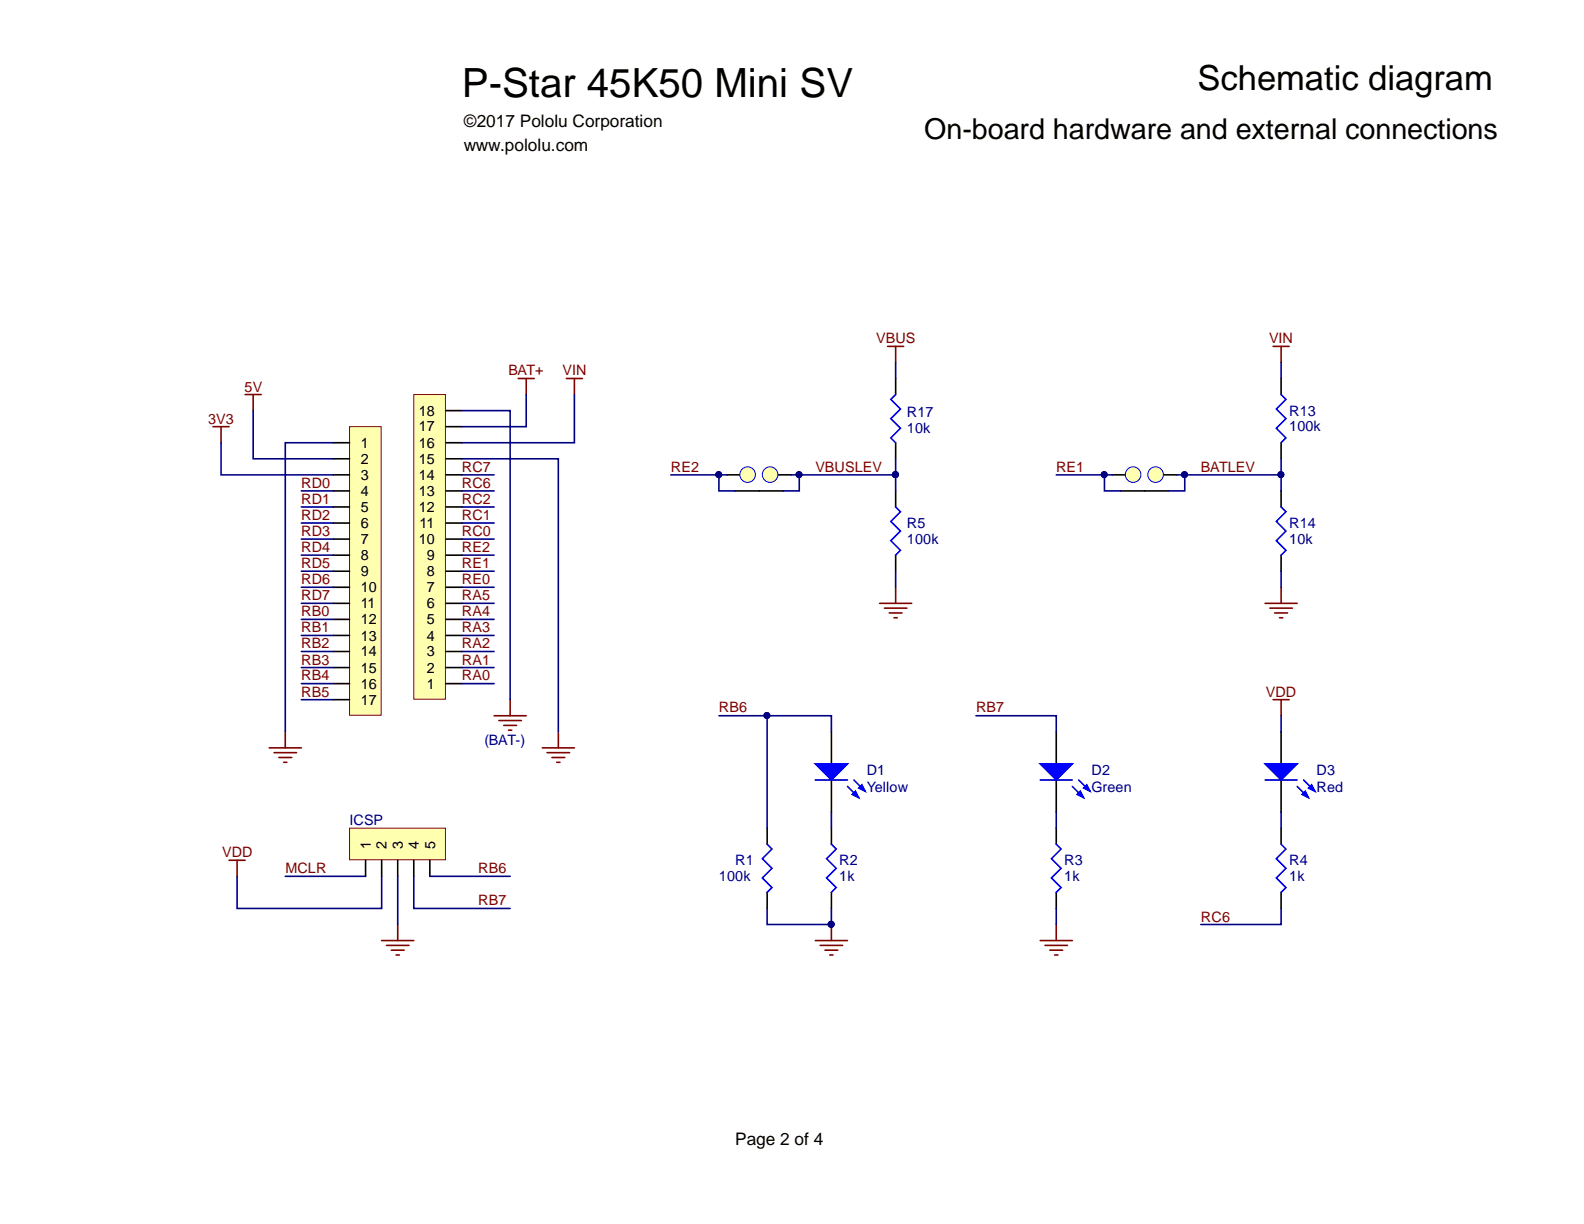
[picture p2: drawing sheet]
<svg xmlns="http://www.w3.org/2000/svg" width="279mm" height="216mm" viewBox="0 0 279 216" stroke-linecap="round" stroke-linejoin="round" font-family="sans-serif">
<path d="M37.6 75.3h2.8M39 75.3v2.8M43.2 69.6h2.9M44.7 69.6v2.8M47.5 131.9h5.7M48.3 132.8h4M49.2 133.6h2.3M50 134.5h.6M50.3 129.1v2.8" fill="none" stroke="#800000" stroke-width=".28"/>
<path d="M61.7 146.1h16.9v5.6h-16.9z" fill="#ffffb0" stroke="#800000" stroke-width=".18"/>
<g fill="none" stroke="#000" stroke-width=".28">
<path d="M158 66.8v2.8M158 78.1v2.8M226 66.8v2.8M226 78.1v2.8M128.2 83.8h2.9M129.6 86.6h8.5M136.7 83.8h2.9M158 86.6v2.8M158 97.9v2.9M197.6 86.6h8.5M226 86.6v2.8M226 97.9v2.9"/>
<path d="M64.5 151.7v2.9M67.3 151.7v2.9M70.2 151.7v2.9M73 151.7v2.9M75.8 151.7v2.9"/>
</g>
<g fill="none" stroke="#800000" stroke-width=".28">
<path d="M156.6 61.1h2.8M158 61.1v2.8M224.6 61.1h2.8M226 61.1v2.8M155.1 106.4h5.7M156 107.3h4M156.8 108.1h2.3M157.7 109h.6M158 103.6v2.8M223.1 106.4h5.7M224 107.3h4M224.8 108.1h2.3"/>
<path d="M225.7 109h.6M226 103.6v2.8M67.3 165.9h5.7M68.2 166.8h3.9M69 167.6h2.3M69.9 168.5h.5M70.2 163.1v2.8"/>
</g>
<path d="M158 69.6l-.9 .8 1.7 1.7-1.7 1.7 1.7 1.7-1.7 1.7 .9 .9M226 69.6l.8 .8-1.7 1.7 1.7 1.7-1.7 1.7 1.7 1.7-.8 .9M158 89.4l.8 .9-1.7 1.7 1.7 1.7-1.7 1.7 1.7 1.7-.8 .8M226 89.4l.8 .9-1.7 1.7 1.7 1.7-1.7 1.7 1.7 1.7-.8 .8" fill="none" stroke="#00f" stroke-width=".28"/>
<g fill="#ffffb0" stroke="#00f" stroke-width=".18">
<circle cx="131.9" cy="83.7" r="1.37"/>
<circle cx="135.8" cy="83.7" r="1.37"/>
</g>
<path d="M196.2 83.8h2.9M204.7 83.8h2.9" fill="none" stroke="#000" stroke-width=".28"/>
<g fill="#ffffb0" stroke="#00f" stroke-width=".18">
<circle cx="199.9" cy="83.7" r="1.37"/>
<circle cx="203.8" cy="83.7" r="1.37"/>
</g>
<path d="M186.3 129.1v5.6M186.3 137.6v5.6" fill="none" stroke="#000" stroke-width=".28"/>
<path d="M183.5 134.7h5.6l-2.8 2.9z" fill="#00f"/>
<path d="M183.5 134.7h5.6l-2.8 2.9zM189.1 138.7l2 2M190.3 137.6l2 2" fill="none" stroke="#00f" stroke-width=".28"/>
<path d="M190 140.1l.6-.5 .5 1.1z" fill="#00f"/>
<path d="M190 140.1l.6-.5 .5 1.1z" fill="none" stroke="#00f" stroke-width=".28"/>
<path d="M191.1 139l.6-.6 .6 1.2z" fill="#00f"/>
<path d="M183.5 137.6h5.6M191.1 139l.6-.6 .6 1.2z" fill="none" stroke="#00f" stroke-width=".28"/>
<path d="M146.6 129.1v5.6M146.6 137.6v5.6" fill="none" stroke="#000" stroke-width=".28"/>
<path d="M143.8 134.7h5.7l-2.9 2.9z" fill="#00f"/>
<path d="M143.8 134.7h5.7l-2.9 2.9zM149.5 138.7l2 2M150.6 137.6l2 2" fill="none" stroke="#00f" stroke-width=".28"/>
<path d="M150.3 140.1l.6-.5 .6 1.1z" fill="#00f"/>
<path d="M150.3 140.1l.6-.5 .6 1.1z" fill="none" stroke="#00f" stroke-width=".28"/>
<path d="M151.5 139l.5-.6 .6 1.2z" fill="#00f"/>
<path d="M143.8 137.6h5.7M151.5 139l.5-.6 .6 1.2z" fill="none" stroke="#00f" stroke-width=".28"/>
<path d="M226 129.1v5.6M226 137.6v5.6" fill="none" stroke="#000" stroke-width=".28"/>
<path d="M223.1 134.7h5.7l-2.8 2.9z" fill="#00f"/>
<path d="M223.1 134.7h5.7l-2.8 2.9zM228.8 138.7l2 2M229.9 137.6l2 2" fill="none" stroke="#00f" stroke-width=".28"/>
<path d="M229.7 140.1l.5-.5 .6 1.1z" fill="#00f"/>
<path d="M229.7 140.1l.5-.5 .6 1.1z" fill="none" stroke="#00f" stroke-width=".28"/>
<path d="M230.8 139l.6-.6 .5 1.2z" fill="#00f"/>
<path d="M223.1 137.6h5.7M230.8 139l.6-.6 .5 1.2zM135.3 148.9l.9 .9-1.7 1.7 1.7 1.7-1.7 1.7 1.7 1.7-.9 .8M146.6 148.9l.9 .9-1.7 1.7 1.7 1.7-1.7 1.7 1.7 1.7-.9 .8M186.3 148.9l.9 .9-1.7 1.7 1.7 1.7-1.7 1.7 1.7 1.7-.9 .8M226 148.9l.8 .9-1.7 1.7 1.7 1.7-1.7 1.7 1.7 1.7-.8 .8" fill="none" stroke="#00f" stroke-width=".28"/>
<path d="M135.3 146.1v2.8M135.3 157.4v2.8M146.6 146.1v2.8M146.6 157.4v2.8M186.3 146.1v2.8M186.3 157.4v2.8M226 146.1v2.8M226 157.4v2.8" fill="none" stroke="#000" stroke-width=".28"/>
<path d="M224.6 123.4h2.8M226 123.4v2.8M143.8 165.9h5.7M144.7 166.8h3.9M145.5 167.6h2.3M146.4 168.5h.5M146.6 163.1v2.8M183.5 165.9h5.6M184.3 166.8h4M185.2 167.6h2.2M186 168.5h.6M186.3 163.1v2.8" fill="none" stroke="#800000" stroke-width=".28"/>
<circle cx="146.6" cy="163" r=".52" fill="#000080" stroke="#000080" stroke-width=".18"/>
<path d="M61.7 75.3h5.5v50.9h-5.5z" fill="#ffffb0" stroke="#800000" stroke-width=".18"/>
<g fill="none" stroke="#000" stroke-width=".28">
<path d="M58.8 78.1h2.9M58.8 80.9h2.9M58.8 86.6h2.9M58.8 83.8h2.9M58.8 89.4h2.9M58.8 92.3h2.9M58.8 95.1h2.9M58.8 97.9h2.9M58.8 100.8h2.9M58.8 103.6h2.9M58.8 106.4h2.9M58.8 109.3h2.9"/>
<path d="M58.8 112.1h2.9M58.8 114.9h2.9M58.8 117.8h2.9M58.8 120.6h2.9M58.8 123.4h2.9"/>
</g>
<path d="M73 69.6h5.6v53.7h-5.6z" fill="#ffffb0" stroke="#800000" stroke-width=".18"/>
<g fill="none" stroke="#000" stroke-width=".28">
<path d="M78.7 78.1h2.8M78.7 75.3h2.8M78.7 72.4h2.8M78.7 97.9h2.8M78.7 95.1h2.8M78.7 92.3h2.8M78.7 89.4h2.8M78.7 86.6h2.8M78.7 83.8h2.8M78.7 80.9h2.8M78.7 117.8h2.8M78.7 112.1h2.8"/>
<path d="M78.7 114.9h2.8M78.7 109.3h2.8M78.7 106.4h2.8M78.7 103.6h2.8M78.7 100.8h2.8M78.7 120.6h2.8"/>
</g>
<g fill="none" stroke="#800000" stroke-width=".28">
<path d="M91.4 66.8h2.8M92.8 66.8v2.8M99.9 66.8h2.8M101.3 66.8v2.8M87.2 126.2h5.6M88 127.1h4M88.9 127.9h2.2M89.7 128.8h.6M90 123.4v2.8M95.7 131.9h5.6M96.5 132.8h4M97.4 133.6h2.2"/>
<path d="M98.2 134.5h.6M98.5 129.1v2.8M40.4 151.7h2.8M41.8 151.7v2.9"/>
</g>
<g fill="none" stroke="#000080" stroke-width=".28">
<path d="M39 78.1v5.7h19.8M44.7 72.4v8.5h14.1M58.8 78.1h-8.5v51M81.5 72.4h8.5v51M92.8 69.6v5.7h-11.3M101.3 69.6v8.5h-19.8M158 63.9v2.9M226 63.9v2.9M53.2 97.9h5.6M53.2 95.1h5.6M53.2 92.3h5.6M53.2 89.4h5.6"/>
<path d="M53.2 86.6h5.6M81.5 80.9h17v48.2M81.5 83.8h5.7M81.5 97.9h5.7M81.5 95.1h5.7M81.5 92.3h5.7M81.5 89.4h5.7M81.5 86.6h5.7M118.3 83.8h8.5v2.8h2.8M126.8 83.8h1.4M139.6 83.8h1.4M158 83.8h-17v2.8h-2.9"/>
<path d="M158 80.9v5.7M186.3 83.8h9.9M194.8 83.8v2.8h2.8M209 83.8v2.8h-2.9M226 80.9v2.9h-18.4M226 83.8v2.8M53.2 117.8h5.6M53.2 114.9h5.6M53.2 112.1h5.6M53.2 109.3h5.6M53.2 106.4h5.6M53.2 103.6h5.6"/>
<path d="M53.2 100.8h5.6M81.5 117.8h5.7M81.5 114.9h5.7M81.5 112.1h5.7M81.5 109.3h5.7M81.5 106.4h5.7M81.5 103.6h5.7M81.5 100.8h5.7M158 100.8v2.8M226 100.8v2.8M53.2 120.6h5.6M53.2 123.4h5.6"/>
<path d="M81.5 120.6h5.7M126.8 126.2h19.8v2.9M135.3 126.2v19.9M172.1 126.2h14.2v2.9M226 126.2v2.9M41.8 154.6v5.6h25.5v-5.6M50.3 154.6h14.2M70.2 154.6v8.5M73 154.6v5.6h17M75.8 154.6h14.2M146.6 143.2v2.9M186.3 143.2v2.9"/>
<path d="M226 143.2v2.9M135.3 160.2v2.9h11.3v-2.9M186.3 160.2v2.9M226 160.2v2.9h-14.2"/>
</g>
<g fill="#000080" stroke="#000080" stroke-width=".18">
<circle cx="208.9" cy="83.7" r=".52"/>
<circle cx="225.9" cy="83.7" r=".52"/>
<circle cx="126.8" cy="83.7" r=".52"/>
<circle cx="194.8" cy="83.7" r=".52"/>
<circle cx="140.9" cy="83.7" r=".52"/>
<circle cx="157.9" cy="83.7" r=".52"/>
<circle cx="135.3" cy="126.2" r=".52"/>
<circle cx="146.6" cy="163" r=".52"/>
</g>
<text font-size="7.1" x="81.5" y="17.1">P-Star 45K50 Mini SV</text>
<text font-size="6.1" x="211.2" y="15.9">Schematic diagram</text>
<text font-size="5.1" x="163" y="24.6">On-board hardware and external connections</text>
<g font-size="3">
<text x="81.8" y="22.5">©2017 Pololu Corporation</text>
<text x="81.8" y="26.7">www.pololu.com</text>
<text x="129.7" y="202">Page 2 of 4</text>
</g>
<g font-size="2.5" fill="#800000">
<text x="154.6" y="60.5">VBUS</text>
<text x="223.8" y="60.5">VIN</text>
<text x="43.1" y="69.1">5V</text>
<text x="89.7" y="66.2">BAT+</text>
<text x="99.2" y="66.2">VIN</text>
<text x="36.7" y="74.8">3V3</text>
<text x="81.5" y="83.2">RC7</text>
<text x="118.4" y="83.2">RE2</text>
<text x="143.8" y="83.2">VBUSLEV</text>
<text x="186.3" y="83.2">RE1</text>
<text x="211.8" y="83.2">BATLEV</text>
<text x="53.1" y="86.1">RD0</text>
<text x="53.1" y="88.9">RD1</text>
<text x="81.5" y="86.1">RC6</text>
<text x="81.5" y="88.9">RC2</text>
<text x="53.1" y="91.8">RD2</text>
<text x="53.1" y="94.5">RD3</text>
<text x="81.5" y="91.8">RC1</text>
<text x="81.5" y="94.5">RC0</text>
<text x="53.1" y="97.4">RD4</text>
<text x="53.1" y="100.2">RD5</text>
<text x="81.5" y="100.2">RE1</text>
<text x="81.5" y="97.4">RE2</text>
<text x="53.1" y="103.1">RD6</text>
<text x="53.1" y="105.9">RD7</text>
<text x="81.5" y="105.9">RA5</text>
<text x="81.5" y="103.1">RE0</text>
<text x="53.1" y="108.7">RB0</text>
<text x="53.1" y="111.6">RB1</text>
<text x="81.5" y="111.6">RA3</text>
<text x="81.5" y="108.7">RA4</text>
<text x="53.1" y="117.2">RB3</text>
<text x="53.1" y="114.3">RB2</text>
<text x="81.5" y="117.2">RA1</text>
<text x="81.5" y="114.3">RA2</text>
<text x="53.1" y="120">RB4</text>
<text x="53.1" y="122.9">RB5</text>
<text x="81.5" y="120">RA0</text>
<text x="126.8" y="125.7">RB6</text>
<text x="172.2" y="125.7">RB7</text>
<text x="223.3" y="122.9">VDD</text>
<text x="39.2" y="151.2">VDD</text>
<text x="50.3" y="154">MCLR</text>
<text x="84.3" y="154">RB6</text>
<text x="84.3" y="159.7">RB7</text>
<text x="211.8" y="162.6">RC6</text>
</g>
<g font-size="2.5">
<text x="73.9" y="76.1">17</text>
<text x="73.9" y="73.3">18</text>
<text x="63.6" y="79">1</text>
<text x="63.6" y="81.8">2</text>
<text x="73.9" y="81.8">15</text>
<text x="73.9" y="79">16</text>
<text x="63.6" y="87.4">4</text>
<text x="63.6" y="84.7">3</text>
<text x="73.9" y="87.4">13</text>
<text x="73.9" y="84.7">14</text>
<text x="63.6" y="90.3">5</text>
<text x="63.6" y="93.1">6</text>
<text x="63.6" y="96">7</text>
<text x="73.9" y="96">10</text>
<text x="73.9" y="90.3">12</text>
<text x="74" y="93.1">11</text>
<text x="63.6" y="98.8">8</text>
<text x="63.6" y="101.7">9</text>
<text x="75.3" y="101.7">8</text>
<text x="75.3" y="98.8">9</text>
<text x="63.6" y="104.4">10</text>
<text x="63.6" y="107.3">11</text>
<text x="75.3" y="107.3">6</text>
<text x="75.3" y="104.4">7</text>
<text x="63.6" y="110.1">12</text>
<text x="63.6" y="113">13</text>
<text x="75.3" y="113">4</text>
<text x="75.3" y="110.1">5</text>
<text x="63.6" y="115.8">14</text>
<text x="63.6" y="118.7">15</text>
<text x="75.3" y="118.7">2</text>
<text x="75.3" y="115.8">3</text>
<text x="63.6" y="121.4">16</text>
<text x="63.6" y="124.3">17</text>
<text x="75.3" y="121.4">1</text>
<text x="65.4" y="149.8" transform="rotate(-90 65.4 149.8)">1</text>
<text x="68.2" y="149.8" transform="rotate(-90 68.2 149.8)">2</text>
<text x="71.1" y="149.8" transform="rotate(-90 71.1 149.8)">3</text>
<text x="73.9" y="149.8" transform="rotate(-90 73.9 149.8)">4</text>
<text x="76.7" y="149.8" transform="rotate(-90 76.7 149.8)">5</text>
</g>
<g font-size="2.5" fill="#000080">
<text x="160" y="76.5">10k</text>
<text x="160" y="73.6">R17</text>
<text x="227.4" y="76.1">100k</text>
<text x="227.4" y="73.3">R13</text>
<text x="160" y="96">100k</text>
<text x="160" y="93.1">R5</text>
<text x="227.4" y="96">10k</text>
<text x="227.4" y="93.1">R14</text>
<text x="85.4" y="131.3">(BAT-)</text>
<text x="152.9" y="136.8">D1</text>
<text x="192.5" y="136.8">D2</text>
<text x="232.2" y="136.8">D3</text>
<text x="152.9" y="139.6">Yellow</text>
<text x="192.5" y="139.6">Green</text>
<text x="232.2" y="139.6">Red</text>
<text x="61.7" y="145.6">ICSP</text>
<text x="126.8" y="155.4">100k</text>
<text x="129.7" y="152.7">R1</text>
<text x="148" y="155.4">1k</text>
<text x="148" y="152.7">R2</text>
<text x="187.7" y="155.4">1k</text>
<text x="187.7" y="152.7">R3</text>
<text x="227.4" y="155.4">1k</text>
<text x="227.4" y="152.7">R4</text>
</g>
</svg>
